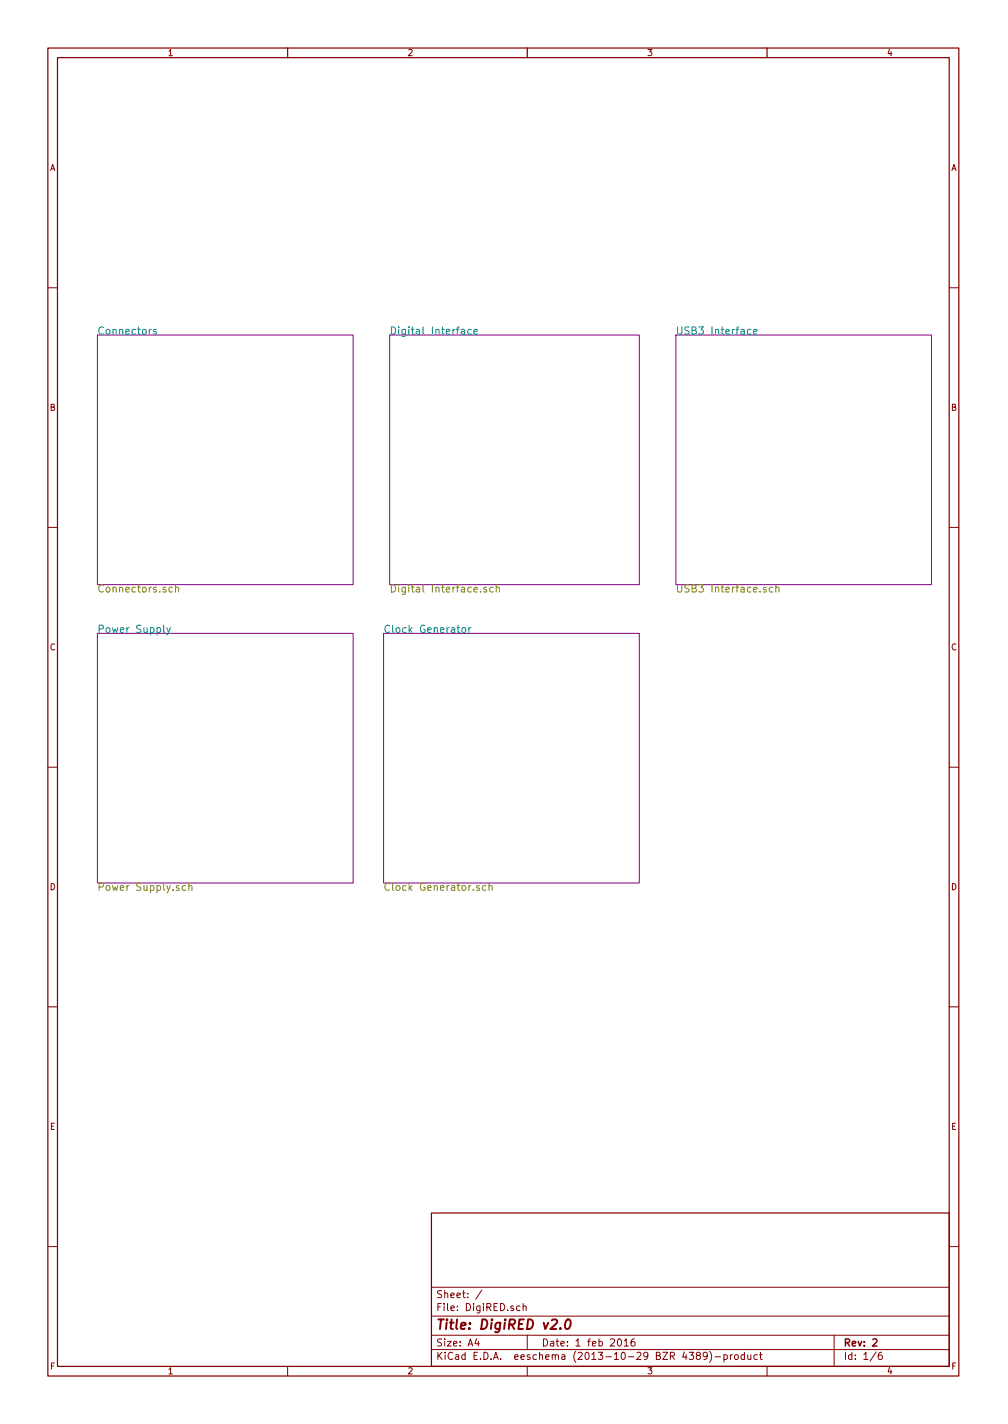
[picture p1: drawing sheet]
<svg xmlns="http://www.w3.org/2000/svg" width="210mm" height="297mm" viewBox="0 0 210 297" stroke-linecap="round" stroke-linejoin="round" font-family="sans-serif">
<path d="M10 10h190v277h-190zM12 12h186v273h-186zM60 10v2M110 10v2M160 10v2M90 253h108v32h-108z" fill="none" stroke="#840000" stroke-width=".25"/>
<g fill="none" stroke="#840000" stroke-width=".21">
<path d="M10 60h2M198 60h2M10 110h2M198 110h2M10 160h2M198 160h2M10 210h2M198 210h2M10 260h2M90 278.5h108M90 274.5h108M90 268.5h108"/>
<path d="M99.4 279.2l-.3 1.1h.9M99.8 279.8v1M100.5 269.1l-1.3 2M108.5 272.5l-.5-.1-.3 .3 .1 .6 .2 .1 .5-.1M109.1 272.5l.2-.1 .4 .1 .1 .9M109.1 271.9v1.5M110 278.5v3M128.9 279.4l.2-.1a.8 .8 0 0 1 .6 .7 .8 .8 0 0 1-.6 .8l-.3-.6zM130.2 279.7l.4-.4v1.5M132.3 279.3l-.4 .1a1.11 1.11 0 0 0-.1 1.3l.4 .1 .2-.1 .1-.6-.3-.2h-.4l-.2 .2M174 278.5v6.5M198 260h2"/>
<path d="M60 285v2M90 281.5h108M110 285v2M130.2 280.8h.9M145.5 282.7l-.3-.3 .1-.2 .2-.1 .4 .1 .2 .2-.1 .2-.5 .1-.3 .3v.3l.3 .3h.3l.3-.3v-.3l-.3-.3M147.5 282.7l-.3 .3h-.3l-.2-.3v-.3l.2-.3h.3l.3 .3a1.01 1.01 0 0 1-.4 1.2h-.3M148 281.9a1.71 1.71 0 0 1 0 2.3M149.1 283h1.2M151 282.7l.4-.1 .3 .3-.1 .6h-.6M151 282.6v1.5M152.3 282.6v1M152.8 282.6l-.5 .3"/>
<path d="M153.3 282.7l.2-.1 .4 .1 .1 .6-.1 .2-.4 .1-.2-.2zM155.3 282.7l-.5-.1-.2 .3v.5l.2 .2 .5-.1M155.3 282.1v1.5M156 282.6l.1 .9 .3 .1 .2-.2M156.6 282.6v1M158 282.7l-.5-.1-.2 .3v.5l.2 .2 .5-.1M158.4 282.6h.6M158.6 282.1v1.3l.4 .2M160 285v2M182.8 282l-1.3 1.9M183.9 282.1l-.4 .1a1.11 1.11 0 0 0-.2 1.3l.5 .1 .2-.2v-.5l-.2-.2h-.5l-.1 .2"/>
</g>
<path d="M182.1 279.4l.6-.1 .2 .4-.9 1.1h.9" fill="none" stroke="#840000" stroke-width=".3"/>
<path d="M116.9 277v.2M118.2 275.4a.46 .46 0 0 1 .4-.2 .46 .46 0 0 1 .4 .4v.9l-.3 .5-.3 .2-.4-.2a1.65 1.65 0 0 1 .2-1.6z" fill="none" stroke="#840000" stroke-width=".41"/>
<path d="M20.3 69.9h53.4v52.1h-53.4zM81.3 69.9h52v52.1h-52zM141 69.9h53.3v52.1h-53.3zM20.3 132.1h53.4v52.1h-53.4zM80 132.1h53.3v52.1h-53.3z" fill="none" stroke="#840084" stroke-width=".21"/>
<g fill="none" stroke="#008484" stroke-width=".21">
<path d="M32.6 68.8l-.4-.1-.2 .2 .1 .2 .5 .2v.3h-.6M96.3 68.8h.6v.9M96.9 69l-.6 .2a.3 .3 0 0 0 .1 .5l.5-.1M98.3 68.8l-.4-.1-.3 .3 .1 .6h.6M98.9 69.2l.7-.2-.1-.2-.4-.1-.2 .2v.7h.6M156.6 68.8l-.4-.1-.3 .3 .1 .6h.6M157.2 69.2l.7-.2-.1-.2-.4-.1-.2 .2 .1 .7h.5M34.1 130.4v1.3l.3 .2M34.8 130.9l.4 1M35.5 130.9l-.5 1.4-.2 .1M96.4 131.1l.2-.2 .5 .2 .1 .6-.2 .2h-.4l-.2-.1zM97.8 130.9v1"/>
<path d="M98.2 130.9l-.4 .3"/>
</g>
<g fill="none" stroke="#848400" stroke-width=".21">
<path d="M36 122.6l-.5-.1-.3 .3 .2 .6h.6M36.6 122.6h.1a.36 .36 0 0 1 .6 .1v.8M36.6 122v1.5M101.5 122.6l-.4-.1-.2 .2 .1 .2 .5 .2v.3h-.6M102.9 122.6l-.5-.1-.3 .3 .2 .6h.6M103.5 122.6h.1a.36 .36 0 0 1 .6 .1v.8M103.5 122v1.5M159.8 122.6l-.4-.1-.2 .2 .1 .2 .5 .2v.3h-.6M161.2 122.6l-.4-.1-.3 .3 .1 .6h.6M161.8 122.6h.1a.36 .36 0 0 1 .6 .1v.8M161.8 122v1.5M38.7 184.8l-.4-.1-.3 .3 .2 .7h.5"/>
<path d="M39.4 184.9v-.1a.36 .36 0 0 1 .6 .1v.8M39.4 184.2v1.5M100 184.8l-.4-.1-.2 .2 .1 .3 .5 .1v.4h-.6M101.4 184.8l-.5-.1-.3 .3 .2 .7h.6M102 184.9l.1-.1a.36 .36 0 0 1 .6 .1v.8M102 184.2v1.5"/>
</g>
<text font-size="2.8" fill="#840000" x="91" y="277.3">Title: DigiRED v2.0</text>
<g font-size="2.1" fill="#008484">
<text x="20.3" y="69.8">Connectors</text>
<text x="81.3" y="69.8">Digital Interface</text>
<text x="141" y="69.8">USB3 Interface</text>
<text x="20.3" y="132">Power Supply</text>
<text x="80" y="132">Clock Generator</text>
</g>
<g font-size="2.1" fill="#848400">
<text x="20.3" y="123.6">Connectors.sch</text>
<text x="81.3" y="123.6">Digital Interface.sch</text>
<text x="141" y="123.6">USB3 Interface.sch</text>
<text x="20.3" y="185.8">Power Supply.sch</text>
<text x="80" y="185.8">Clock Generator.sch</text>
</g>
<g font-size="2.1" fill="#840000">
<text x="91" y="273.5">File: DigiRED.sch</text>
<text x="91" y="270.8">Sheet: /</text>
<text x="91" y="280.9">Size: A4</text>
<text x="113" y="280.9">Date: 1 feb 2016</text>
<text x="176" y="280.9">Rev: 2</text>
<text x="91" y="283.7">KiCad E.D.A. eeschema (2013-10-29 BZR 4389)-product</text>
<text x="176" y="283.7">Id: 1/6</text>
</g>
<g font-size="1.8" fill="#840000">
<text x="35" y="11.7">1</text>
<text x="85" y="11.7">2</text>
<text x="135" y="11.7">3</text>
<text x="185" y="11.7">4</text>
<text x="10.4" y="35.6">A</text>
<text x="198.3" y="35.6">A</text>
<text x="10.4" y="85.7">B</text>
<text x="198.3" y="85.7">B</text>
<text x="10.4" y="135.6">C</text>
<text x="198.3" y="135.6">C</text>
<text x="10.4" y="185.7">D</text>
<text x="198.3" y="185.7">D</text>
<text x="10.4" y="235.6">E</text>
<text x="198.4" y="235.6">E</text>
<text x="10.5" y="285.7">F</text>
<text x="35" y="286.7">1</text>
<text x="85" y="286.7">2</text>
<text x="135" y="286.7">3</text>
<text x="185" y="286.7">4</text>
<text x="198.5" y="285.7">F</text>
</g>
</svg>
